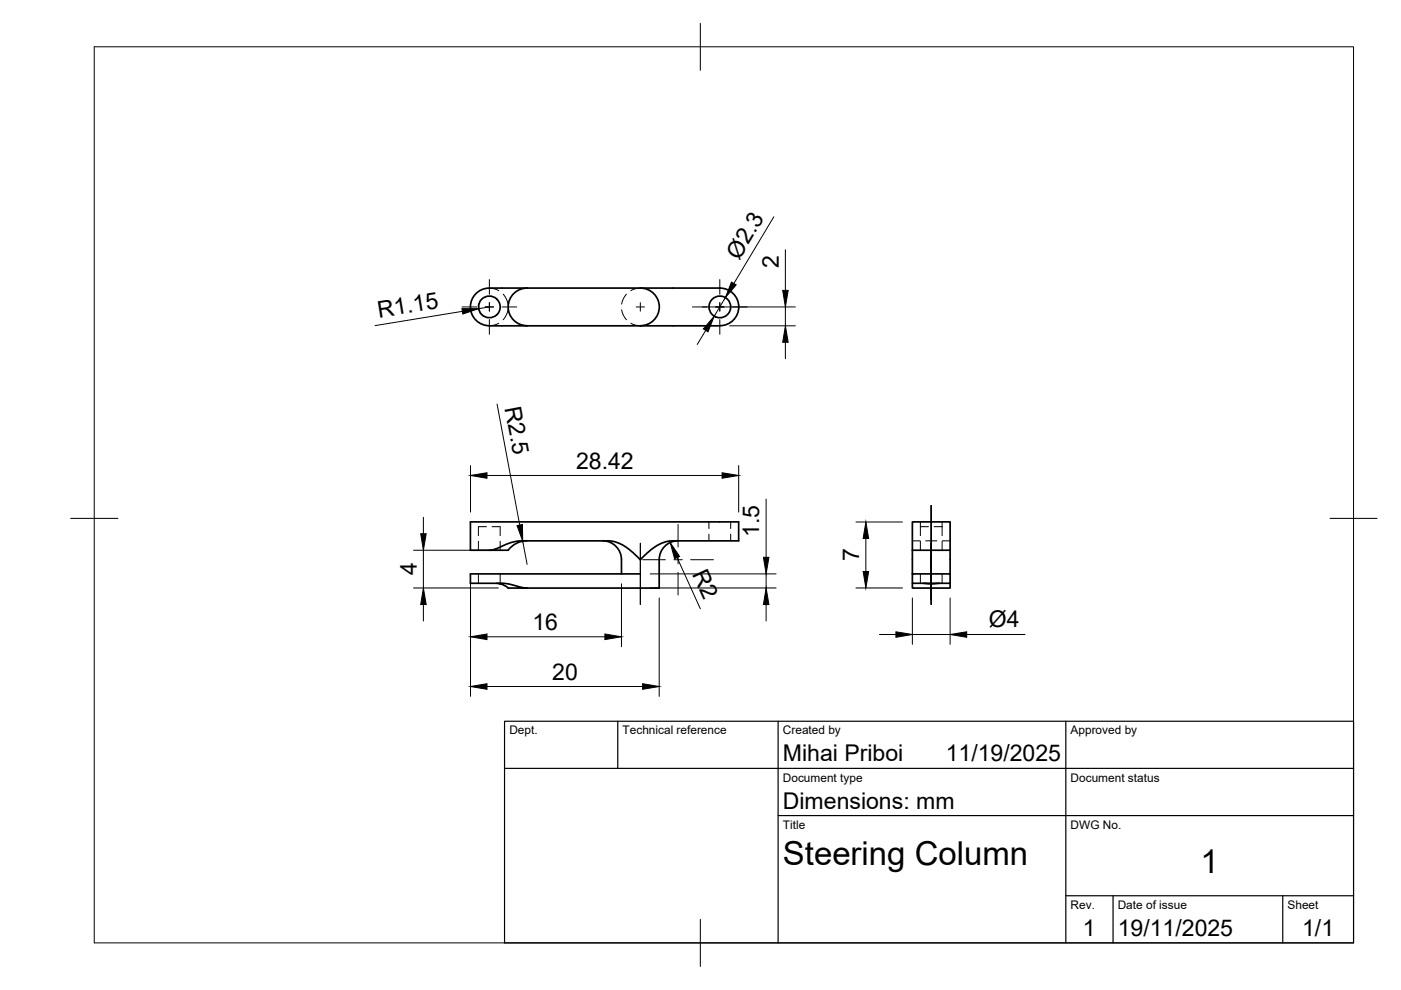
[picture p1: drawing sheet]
<svg xmlns="http://www.w3.org/2000/svg" width="297mm" height="210mm" viewBox="0 0 297 210" stroke-linecap="round" stroke-linejoin="round" font-family="sans-serif">
<!-- layer: Visible -->
<g fill="none" stroke="#000" stroke-width=".36">
<path d="M102.1 63.5a2.33 2.33 0 0 1 3.8 .9l.1 .8-.1 .8a2.29 2.29 0 0 1-3.4 1 2.29 2.29 0 0 1-.4-3.5zM111.7 61.1h40.9a4 4 0 0 1 4 4 4 4 0 0 1-4 4h-40.9M111.7 61.1h-5.2a11 11 0 0 0-4.3 .3 4 4 0 0 0-2.4 4.5 4 4 0 0 0 3.9 3.2h8M111.7 61.1a4 4 0 0 0-4 4 4 4 0 0 0 4 4M135.8 61.1a4 4 0 0 1 4 4 4 4 0 0 1-4 4M111.7 114.7a5.2 5.2 0 0 0-4 2h-8v-6h56.9v4h-14.3l-.9 .1-1.3 .5-1.3 .7-1.6 1.2-1.4 1.5-1.7-1.6-1.7-1.3-1.2-.6-2-.5h-19l-1.8 .3-3.1 1.3-1.6 .4M127.8 114.7a4 4 0 0 1 4 4v3M143.8 114.7a4 4 0 0 0-4 4v6h-28.1M193.4 116.7v5h8v2h-8v-2M193.4 116.7v-6h8v6M193.4 116.7h8M201.4 116.7v5"/>
<path d="M105.3 123.7l.7 .1M135.8 121.7h-36.1v2h7.2l4.8 1h-2.6a2.42 2.42 0 0 1-2.3-.7l-.7-.2M193.4 123.7v1h8v-1M195.8 123.7l1.4 .1 1.9-.1"/>
<circle cx="152.6" cy="65.1" r="2.3"/>
</g>
<!-- layer: Hidden -->
<g fill="none" stroke="#000" stroke-width=".21">
<path d="M103.7 61.1l1.2 .1 .8 .4M105.7 68.5l-.8 .4-1.2 .2M106.7 62.4l.7 1 .3 1.1M107.7 65.7l-.3 1-.7 1.1M131.8 65.7l.3 1 .7 1.1M132.8 62.4l-.7 1-.3 1.1M133.8 68.5l.8 .4 1.2 .2M135.8 61.1l-1.2 .1-.9 .4M101.4 114.8v1.9M103.1 111.7h-1.7v1.9M104.3 111.7h1.7v1.9M106 114.8v1.9"/>
<path d="M150.3 110.7v1.4M150.3 113.3v1.4M154.9 110.7v1.4M154.9 113.3v1.4M193.4 114.7h1.7M195.1 111.7h1.7M195.1 110.7v2.9M195.1 114.8v1.9M196.3 114.7h2.3M198 111.7h1.7M199.7 110.7v2.9M199.7 114.8v1.9"/>
<path d="M199.8 114.7h1.6M101.4 121.7v2M106 121.7v2.1M195.1 121.7v2M199.7 121.7v2"/>
</g>
<!-- layer: BORDER -->
<path d="M20 9.9h267v190h-267zM148.5 4.9v10M15 109.9h10M282 109.9h10M148.5 194.9v10" fill="none" stroke="#000" stroke-width=".21"/>
<!-- layer: TITLEBLOCK -->
<path d="M107 152.9h180v47h-180zM131 152.9v10M165 152.9v47M226 152.9v47M107 162.9h180M165 172.9h122M226 189.9h61M236 189.9v10M272 189.9v10" fill="none" stroke="#000" stroke-width=".25"/>
<!-- layer: Smart Centers -->
<g fill="none" stroke="#000" stroke-width=".21">
<path d="M103.8 59.3v3.1M152.6 59.3v3.1M98 65.1h3.1M102.9 65.1h1.7M103.8 64.2v1.8M103.8 67.7v3.2M106.4 65.1h3.2M134.9 65.1h1.8M135.8 64.2v1.8M146.8 65.1h3.1M151.7 65.1h1.8M152.6 64.2v1.8"/>
<path d="M152.6 67.7v3.2M155.3 65.1h3.1M135.8 115.2v13M136.2 118.7h4.9M142.9 118.7h1.8M143.8 111.2v4.8M143.8 117.8v1.8M146.4 118.7h4.9M197.4 107.2v21M143.8 121.4v4.8"/>
</g>
<!-- layer: FD_Dimensions -->
<g fill="none" stroke="#000" stroke-width=".21">
<path d="M164.1 46l-8.5 14.1M166.5 53v8.6M98 66l-18.5 3M101.6 64.3a2.3 2.3 0 0 0 1.1 2.8M103.8 65.1l-2.3 .3M148.9 65.1h19.7M149.6 70.1l-1.8 2.9M153.8 63.1l-2.4 3.9M154.7 69.1h13.9M166.5 65.1v4M166.5 72.6v3.5M99.8 98.7v9.9"/>
<path d="M105.4 85.7l4.8 25.6M156.6 98.7v9.9M87.7 116.7h18M89.8 109.7v3.5M89.8 116.7v8M103.3 100.8h49.8M110.8 114.8l1 4.9M143.6 118.2l4.9 10.9M162.4 105.8v12.4M181.5 110.7h9.8M183.6 114.2v7M87.7 124.7h18"/>
<path d="M89.8 128.2v3.5M99.8 123.8v23.9M103.3 135h24.9M131.8 123.8v13.3M137.9 124.7h26.6M137.9 121.7h26.6M139.8 126.8v20.9M162.4 121.7v3M162.4 128.2v3.5M181.5 124.7h9.8M186.5 134.5h3.4M193.4 126.8v9.8"/>
<path d="M193.4 134.5h8M201.4 126.8v9.8M205 134.5h12.3M103.3 145.6h32.9"/>
</g>
<g fill="#000" stroke="#000" stroke-width=".21">
<path d="M155.1 59.8l1 .6-2.3 2.7zM97.9 65.4h3.6l-3.4 1.2zM151.4 67l-1.3 3.4-1-.7zM166.5 69.1l.6 3.5h-1.2zM165.9 61.6h1.2l-.6 3.5zM89.2 113.2h1.2l-.6 3.5zM99.8 100.8l3.5-.6v1.2zM109.6 111.4l1.2-.2v3.6zM142.1 115l2 3-1.1 .5zM153.1 100.2l3.5 .6-3.5 .6zM161.9 118.2h1.1l-.6 3.5zM183.6 110.7l.6 3.5h-1.2z"/>
<path d="M89.8 124.7l.6 3.5h-1.2zM99.8 135l3.5-.6v1.2zM128.2 134.4l3.6 .6-3.6 .6zM162.4 124.7l.6 3.5h-1.1zM183 121.2h1.2l-.6 3.5zM189.9 134l3.5 .5-3.5 .6zM201.4 134.5l3.6-.5v1.1zM99.8 145.6l3.5-.6v1.1zM136.2 145l3.6 .6-3.6 .5z"/>
</g>
<g font-size="7">
<text x="166" y="183.4">Steering Column</text>
<text x="254.5" y="185.2">1</text>
</g>
<g font-size="4.9">
<text x="156.7" y="55.3" transform="rotate(-59 156.7 55.3)">Ø2.3</text>
<text x="165.1" y="56.8" transform="rotate(-90 165.1 56.8)">2</text>
<text x="80.3" y="67.4" transform="rotate(-9 80.3 67.4)">R1.15</text>
<text x="107" y="86.4" transform="rotate(79 107 86.4)">R2.5</text>
<text x="122.1" y="99.3">28.42</text>
<text x="161" y="113.8" transform="rotate(-90 161 113.8)">1.5</text>
<text x="182.2" y="119" transform="rotate(-90 182.2 119)">7</text>
<text x="88.4" y="122" transform="rotate(-90 88.4 122)">4</text>
<text x="146.7" y="121.7" transform="rotate(65 146.7 121.7)">R2</text>
<text x="112.9" y="133.6">16</text>
<text x="209.7" y="133">Ø4</text>
<text x="117.1" y="144.1">20</text>
<text x="166" y="161.4">Mihai Priboi</text>
<text x="200.5" y="161.4">11/19/2025</text>
<text x="166" y="171.4">Dimensions: mm</text>
<text x="229.6" y="198.6">1</text>
<text x="237" y="198.4">19/11/2025</text>
<text x="276.1" y="198.6">1/1</text>
</g>
<g font-size="2.5">
<text x="108" y="155.7">Dept.</text>
<text x="132" y="155.7">Technical reference</text>
<text x="166" y="155.7">Created by</text>
<text x="227" y="155.7">Approved by</text>
<text x="166" y="165.7">Document type</text>
<text x="227" y="165.7">Document status</text>
<text x="166" y="175.7">Title</text>
<text x="227" y="175.7">DWG No.</text>
<text x="227" y="192.7">Rev.</text>
<text x="237" y="192.7">Date of issue</text>
<text x="273" y="192.7">Sheet</text>
</g>
</svg>
